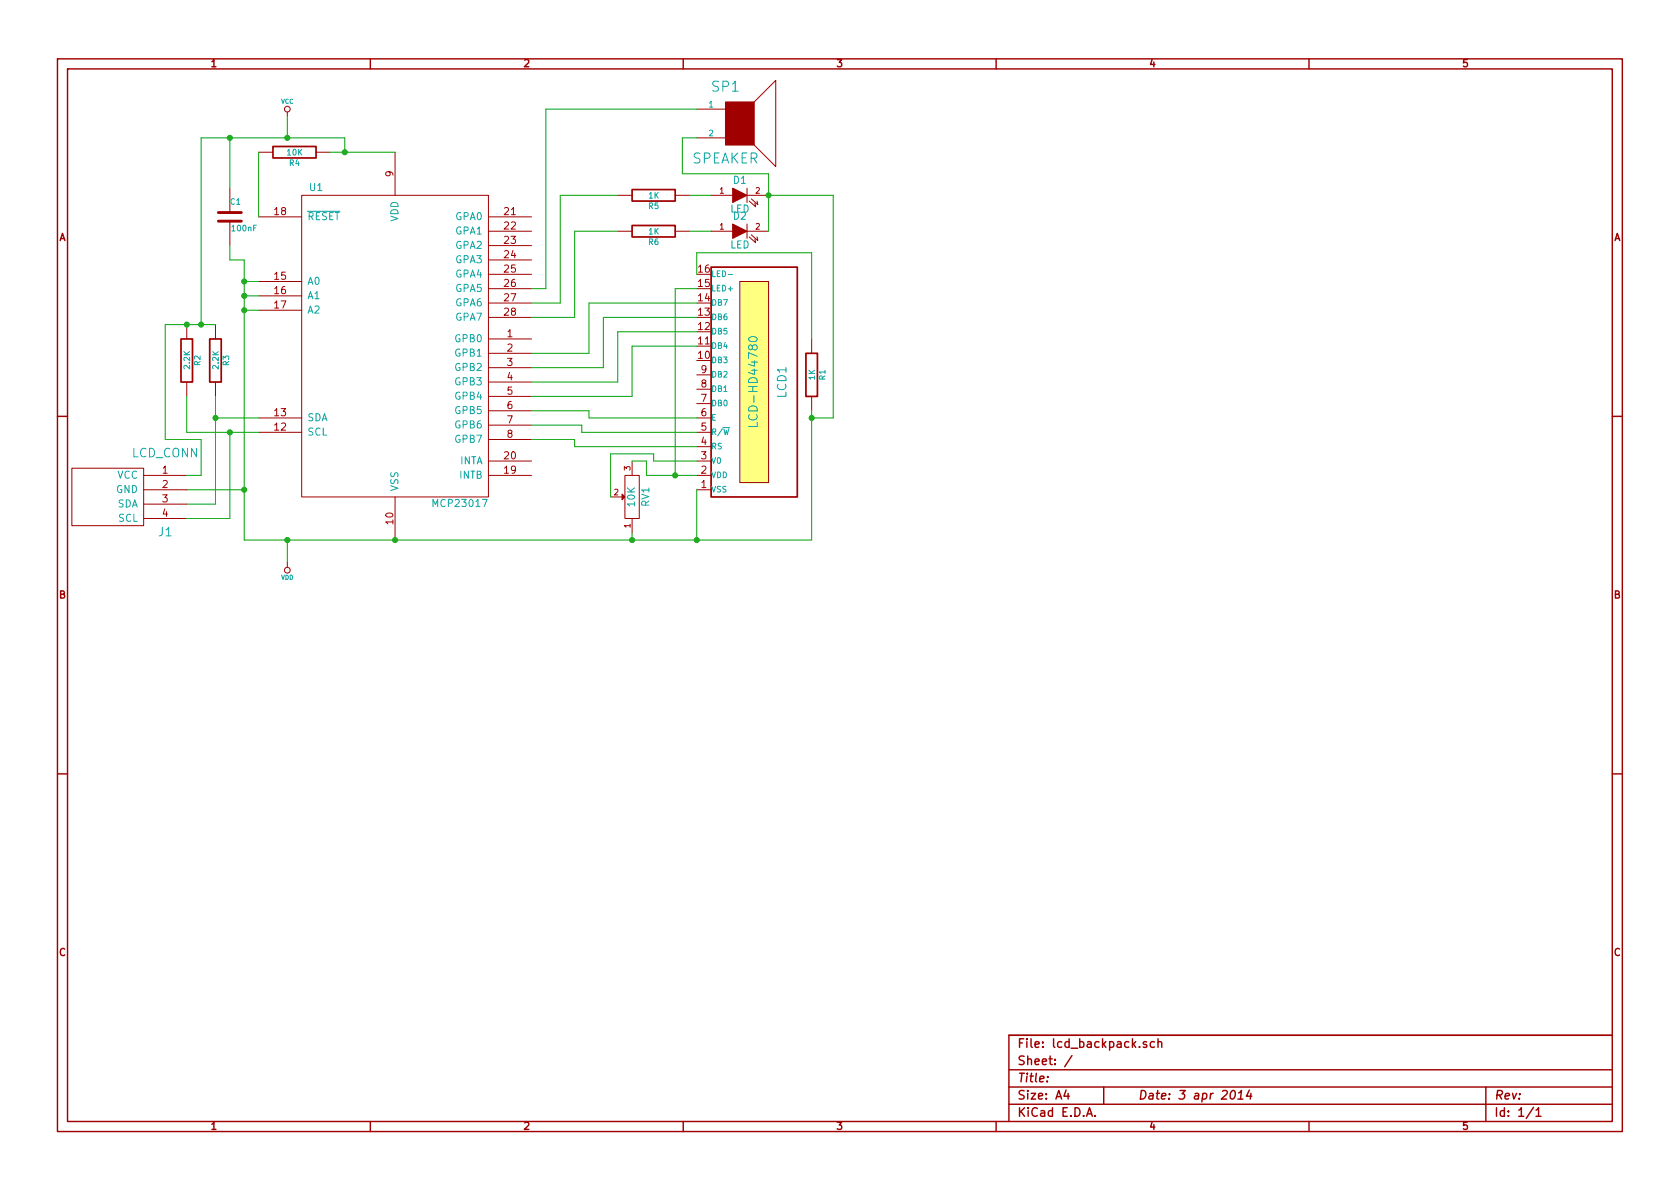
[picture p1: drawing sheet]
<svg xmlns="http://www.w3.org/2000/svg" width="297mm" height="210mm" viewBox="0 0 297 210" stroke-linecap="round" stroke-linejoin="round" font-family="sans-serif">
<g fill="none" stroke="#a00000" stroke-width=".25">
<path d="M10.2 10.4h276.6v189.7h-276.6zM11.9 12.2h273.2v186.1h-273.2zM65.5 10.4v1.8M120.8 10.4v1.8M176.1 10.4v1.8M231.4 10.4v1.8M10.2 73.6h1.7M285.1 73.6h1.7M10.2 136.8h1.7M285.1 136.8h1.7M65.5 198.3v1.8M120.8 198.3v1.8"/>
<path d="M176.1 198.3v1.8M178.4 189.2h106.7M178.4 195.3h106.7M178.4 192.2h106.7M185.2 190.4v.1M188.5 192.8l-.4 1h1M188.8 193.3v1.1M189.5 186.7l-1.3 1.9M192.1 197.4l.5-1.5 .5 1.5M192.3 197h.7M193.6 197.3v.1M195.1 192.2v3.1"/>
<path d="M202.7 184.3l-.3-.1-.3 .2 .1 .2 .5 .2v.3h-.6M204.1 184.3a.48 .48 0 0 0-.6 0v.8l.2 .1 .4-.1M204.7 184.3h.1a.36 .36 0 0 1 .6 .1v.8M204.7 183.7v1.5M217.8 193l.3-.2a.88 .88 0 0 1-.3 1.6l-.3-.3a1.19 1.19 0 0 1 .3-1.1zM218.9 194.4h.9M219 193.3l.5-.5-.2 1.6M220.9 192.8l-.5 1h.9M221.2 193.3l-.1 1.1M231.4 198.3v1.8M262.7 192.2v6.1M271.1 195.8l-1.3 2"/>
<path d="M271.6 196.3l.4-.4v1.5M271.6 197.4h.9M285.1 183.1h-106.7v15.2"/>
</g>
<g fill="none" stroke="#a00000" stroke-width=".18">
<path d="M50.8 19.8v.8M123.2 19.3h5.1M133.3 18l3.9-3.8v15.3l-3.9-3.9M40.6 33.3v4.3M40.6 39.1v4.3M45.7 38.3h7.6M45.7 26.9h2.6M53.3 34.5h33.1v53.4h-33.1zM55.9 26.9h2.5M69.8 26.9v7.6M86.4 38.3h7.6M109.2 34.5h2.6"/>
<path d="M119.4 34.5h2.5M123.2 24.4h5.1M125.7 34.5h3.8M132.1 33.3v2.5M132.1 39.6v2.6M132.1 34.5h3.8M132.5 35.6l1.1 1-.1-.7M132.8 35.2l1.2 1-.1-.6M33 57.4v2.5M38.1 57.4v2.5M45.7 49.8h7.6M45.7 52.3h7.6"/>
<path d="M45.7 54.9h7.6M86.4 59.9h7.6M86.4 40.9h7.6M86.4 43.4h7.6M86.4 46h7.6M86.4 48.5h7.6M86.4 51h7.6M86.4 53.6h7.6M86.4 56.1h7.6M109.2 40.9h2.6M119.4 40.9h2.5M125.7 40.9h3.8"/>
<path d="M130.8 49.8h5.1v35.5h-5.1zM132.1 40.9h3.8M132.5 41.9l1.1 1-.1-.6M132.8 41.5l1.2 1-.1-.6M143.5 59.9v2.6M33 67.6v2.5M38.1 67.6v2.5M45.7 76.4h7.6M45.7 73.9h7.6M86.4 62.5h7.6M86.4 65h7.6M86.4 67.6h7.6"/>
<path d="M86.4 70.1h7.6M86.4 72.6h7.6M86.4 75.2h7.6M86.4 77.7h7.6M123.2 76.4h2.5M123.2 73.9h2.5M123.2 79h2.5M123.2 71.4h2.5M123.2 68.8h2.5M123.2 66.3h2.5M143.5 70.1v2.5M12.7 82.8h12.7v10.2h-12.7z"/>
<path d="M25.4 84.1h7.6M25.4 86.6h7.6M25.4 89.1h7.6M25.4 91.7h7.6M50.8 99.3v1M69.8 87.9v7.6M86.4 81.5h7.6M86.4 84.1h7.6M107.9 87.9h2.1M110.5 84.1h2.5v7.6h-2.5zM111.8 81.5v2.6M111.8 91.7v2.5"/>
<path d="M123.2 81.5h2.5M123.2 84.1h2.5M123.2 86.6h2.5"/>
<circle cx="50.8" cy="19.3" r=".51"/>
<circle cx="50.8" cy="100.8" r=".51"/>
</g>
<path d="M54.4 37.4h5.7M128.8 48.5h.7M132.4 59.8a.98 .98 0 0 1 1.5 .1 .82 .82 0 0 1-.7 .6 .82 .82 0 0 1-.8-.3zM127.8 75.6h1.2M133.9 74.7v.7h-1.5" fill="none" stroke="#00a0a0" stroke-width=".18"/>
<path d="M48.3 25.9h7.6v2h-7.6zM111.8 33.5h7.6v2.1h-7.6zM111.8 39.9h7.6v2h-7.6zM32 59.9h2v7.7h-2zM37.1 59.9h2v7.7h-2zM125.7 47.2h15.3v40.7h-15.3zM142.5 62.5h2v7.6h-2z" fill="none" stroke="#a00000" stroke-width=".3"/>
<path d="M130.8 49.8h5.1v35.5h-5.1z" fill="#ffff80" stroke="#ffff80" stroke-width=".25"/>
<g fill="#a00000" stroke="#a00000" stroke-width=".18">
<path d="M110 87.4l.5 .5-.5 .5z"/>
<path d="M128.3 18h5v7.6h-5z"/>
<path d="M129.5 33.3l2.6 1.2-2.6 1.3z"/>
<path d="M129.5 39.6l2.6 1.3-2.6 1.3z"/>
</g>
<g fill="none" stroke="#00a000" stroke-width=".18">
<path d="M123.2 19.3h-26.7v31.7h-2.5M40.6 24.4v8.9M45.7 26.9v11.4M50.8 20.6v3.8M58.4 26.9h11.4M61 26.9v-2.5h-25.4v33M109.2 34.5h-10.1v19.1h-5.1M121.9 34.5h3.8M123.2 24.4h-2.6v6.3h15.3v10.2M135.9 34.5h11.4v39.4h-3.8M38.1 57.4h-8.9v20.3h6.4v6.4h-2.6M40.6 43.4v2.6h2.6v49.5h100.3v-22.9"/>
<path d="M43.2 49.8h2.5M43.2 54.9h2.5M43.2 52.3h2.5M109.2 40.9h-7.6v15.2h-7.6M121.9 40.9h3.8M123.2 53.6h-19.1v8.9h-10.1M123.2 56.1h-16.5v8.9h-12.7M123.2 58.7h-14v8.9h-15.2M123.2 48.5v-3.8h20.3v15.2M123.2 51h-3.8v33.1M33 70.1v6.3h12.7M38.1 73.9h7.6"/>
<path d="M38.1 70.1v19h-5.1M40.6 76.4v15.3h-7.6M94 72.6h10.1v1.3h19.1M94 75.2h8.9v1.2h20.3M94 77.7h7.6v1.3h21.6M123.2 61.2h-11.4v8.9h-17.8M33 86.6h10.2M50.8 95.5v3.8M111.8 94.2v1.3M111.8 81.5h2.5v2.6h8.9M123.2 86.6v8.9M123.2 81.5h-7.6v-1.2h-7.7v7.6"/>
</g>
<g fill="#00a000" stroke="#00a000" stroke-width=".25">
<circle cx="123.2" cy="95.5" r=".41"/>
<circle cx="111.8" cy="95.5" r=".41"/>
<circle cx="119.4" cy="84.1" r=".41"/>
<circle cx="43.2" cy="52.3" r=".41"/>
<circle cx="69.8" cy="95.5" r=".41"/>
<circle cx="43.2" cy="54.9" r=".41"/>
<circle cx="61" cy="26.9" r=".41"/>
<circle cx="35.6" cy="57.4" r=".41"/>
<circle cx="40.6" cy="24.4" r=".41"/>
<circle cx="43.2" cy="49.8" r=".41"/>
<circle cx="50.8" cy="24.4" r=".41"/>
<circle cx="50.8" cy="95.5" r=".41"/>
<circle cx="135.9" cy="34.5" r=".41"/>
<circle cx="143.5" cy="73.9" r=".41"/>
<circle cx="43.2" cy="86.6" r=".41"/>
<circle cx="33" cy="57.4" r=".41"/>
<circle cx="38.1" cy="73.9" r=".41"/>
<circle cx="40.6" cy="76.4" r=".41"/>
</g>
<path d="M38.6 39.1h4.1M38.6 37.6h4.1" fill="none" stroke="#a00000" stroke-width=".51"/>
<g font-size="2.5" fill="#00a0a0">
<text x="125.9" y="16.3">SP1</text>
<text x="122.3" y="29">SPEAKER</text>
</g>
<g font-size="2.1" fill="#00a0a0">
<text x="139.1" y="70.3" transform="rotate(-90 139.1 70.3)">LCD1</text>
<text x="134" y="74.5" transform="rotate(-90 134 74.5)">LCD-HD44780</text>
<text x="23.3" y="80.9">LCD_CONN</text>
<text x="28" y="94.9">J1</text>
</g>
<g font-size="2.1" fill="#a00000">
<text x="179.9" y="185.4">File: lcd_backpack.sch</text>
<text x="179.9" y="191.5">Title:</text>
<text x="179.9" y="188.4">Sheet: /</text>
<text x="179.9" y="197.6">KiCad E.D.A.</text>
<text x="179.9" y="194.5">Size: A4</text>
<text x="201.2" y="194.5">Date: 3 apr 2014</text>
<text x="264.2" y="194.5">Rev:</text>
<text x="264.2" y="197.6">Id: 1/1</text>
</g>
<g font-size="1.8" fill="#a00000">
<text x="37.3" y="11.9">1</text>
<text x="92.7" y="11.9">2</text>
<text x="148" y="11.9">3</text>
<text x="203.3" y="11.9">4</text>
<text x="258.6" y="11.9">5</text>
<text x="69.6" y="31.2" transform="rotate(-90 69.6 31.2)">9</text>
<text x="48.6" y="38.1">18</text>
<text x="89.2" y="38.1">21</text>
<text x="89.2" y="40.6">22</text>
<text x="10.4" y="42.7">A</text>
<text x="89.2" y="43.2">23</text>
<text x="89.2" y="45.7">24</text>
<text x="285.3" y="42.7">A</text>
<text x="48.6" y="49.5">15</text>
<text x="48.6" y="52.1">16</text>
<text x="89.2" y="48.3">25</text>
<text x="89.2" y="50.8">26</text>
<text x="89.2" y="53.3">27</text>
<text x="123.5" y="53.3">14</text>
<text x="123.5" y="50.8">15</text>
<text x="123.5" y="48.3">16</text>
<text x="48.6" y="54.6">17</text>
<text x="89.2" y="55.9">28</text>
<text x="89.7" y="59.7">1</text>
<text x="123.5" y="58.4">12</text>
<text x="123.5" y="55.9">13</text>
<text x="89.7" y="62.2">2</text>
<text x="89.7" y="64.8">3</text>
<text x="123.5" y="63.5">10</text>
<text x="123.5" y="61">11</text>
<text x="89.7" y="67.3">4</text>
<text x="89.7" y="69.8">5</text>
<text x="124" y="71.1">7</text>
<text x="124" y="68.6">8</text>
<text x="124" y="66">9</text>
<text x="48.6" y="76.2">12</text>
<text x="48.6" y="73.7">13</text>
<text x="89.7" y="72.4">6</text>
<text x="89.7" y="74.9">7</text>
<text x="89.7" y="77.5">8</text>
<text x="124" y="76.2">5</text>
<text x="124" y="73.7">6</text>
<text x="28.7" y="83.8">1</text>
<text x="89.2" y="81.3">20</text>
<text x="89.2" y="83.8">19</text>
<text x="124" y="83.8">2</text>
<text x="124" y="81.3">3</text>
<text x="124" y="78.7">4</text>
<text x="28.7" y="86.4">2</text>
<text x="28.7" y="88.9">3</text>
<text x="124" y="86.4">1</text>
<text x="28.7" y="91.4">4</text>
<text x="69.6" y="92.7" transform="rotate(-90 69.6 92.7)">10</text>
<text x="10.4" y="105.9">B</text>
<text x="285.3" y="105.9">B</text>
<text x="10.4" y="169.1">C</text>
<text x="285.3" y="169.1">C</text>
<text x="37.3" y="199.8">1</text>
<text x="92.7" y="199.8">2</text>
<text x="148" y="199.8">3</text>
<text x="203.3" y="199.8">4</text>
<text x="258.6" y="199.8">5</text>
</g>
<g font-size="1.8" fill="#00a0a0">
<text x="54.8" y="33.8">U1</text>
<text x="129.7" y="32.6">D1</text>
<text x="54.4" y="39">RESET</text>
<text x="70.5" y="39.3" transform="rotate(-90 70.5 39.3)">VDD</text>
<text x="80.5" y="39">GPA0</text>
<text x="80.5" y="41.5">GPA1</text>
<text x="129.1" y="37.6">LED</text>
<text x="129.7" y="38.9">D2</text>
<text x="80.5" y="44.1">GPA2</text>
<text x="80.5" y="46.6">GPA3</text>
<text x="129.1" y="44">LED</text>
<text x="54.4" y="50.4">A0</text>
<text x="54.4" y="53">A1</text>
<text x="80.5" y="49.1">GPA4</text>
<text x="80.5" y="51.7">GPA5</text>
<text x="54.4" y="55.5">A2</text>
<text x="80.5" y="54.2">GPA6</text>
<text x="80.5" y="56.8">GPA7</text>
<text x="80.5" y="60.6">GPB0</text>
<text x="80.5" y="63.1">GPB1</text>
<text x="80.5" y="65.7">GPB2</text>
<text x="80.5" y="68.2">GPB3</text>
<text x="80.5" y="70.7">GPB4</text>
<text x="54.4" y="77.1">SCL</text>
<text x="54.4" y="74.5">SDA</text>
<text x="80.5" y="73.3">GPB5</text>
<text x="80.5" y="75.8">GPB6</text>
<text x="80.5" y="78.4">GPB7</text>
<text x="81.2" y="82.2">INTA</text>
<text x="20.4" y="87.2">GND</text>
<text x="20.7" y="84.7">VCC</text>
<text x="20.7" y="89.8">SDA</text>
<text x="70.5" y="86.9" transform="rotate(-90 70.5 86.9)">VSS</text>
<text x="76.9" y="89.7">MCP23017</text>
<text x="81.2" y="84.7">INTB</text>
<text x="112.3" y="89.5" transform="rotate(-90 112.3 89.5)">10K</text>
<text x="114.9" y="89.6" transform="rotate(-90 114.9 89.6)">RV1</text>
<text x="20.9" y="92.3">SCL</text>
</g>
<g font-size="1.4" fill="#00a0a0">
<text x="125.3" y="19">1</text>
<text x="50.8" y="27.5">10K</text>
<text x="51.2" y="29.4">R4</text>
<text x="125.3" y="24.1">2</text>
<text x="114.7" y="35.1">1K</text>
<text x="40.7" y="36.2">C1</text>
<text x="41.1" y="40.9">100nF</text>
<text x="114.7" y="37">R5</text>
<text x="114.7" y="41.5">1K</text>
<text x="114.7" y="43.4">R6</text>
<text x="125.8" y="51.6">LED+</text>
<text x="125.8" y="49">LED-</text>
<text x="125.8" y="59.2">DB5</text>
<text x="125.8" y="56.6">DB6</text>
<text x="125.8" y="54.1">DB7</text>
<text x="33.6" y="65.2" transform="rotate(-90 33.6 65.2)">2.2K</text>
<text x="35.5" y="64.6" transform="rotate(-90 35.5 64.6)">R2</text>
<text x="38.7" y="65.2" transform="rotate(-90 38.7 65.2)">2.2K</text>
<text x="40.6" y="64.6" transform="rotate(-90 40.6 64.6)">R3</text>
<text x="125.8" y="64.3">DB3</text>
<text x="125.8" y="61.7">DB4</text>
<text x="125.8" y="71.9">DB0</text>
<text x="125.8" y="69.3">DB1</text>
<text x="125.8" y="66.8">DB2</text>
<text x="144.1" y="67.2" transform="rotate(-90 144.1 67.2)">1K</text>
<text x="146" y="67.2" transform="rotate(-90 146 67.2)">R1</text>
<text x="125.8" y="77">R/W</text>
<text x="125.8" y="74.4">E</text>
<text x="125.8" y="82">V0</text>
<text x="125.8" y="79.5">RS</text>
<text x="125.8" y="87.1">VSS</text>
<text x="125.8" y="84.6">VDD</text>
</g>
<g font-size="1.4" fill="#a00000">
<text x="127.3" y="34.3">1</text>
<text x="133.6" y="34.3">2</text>
<text x="127.3" y="40.6">1</text>
<text x="133.6" y="40.6">2</text>
<text x="111.5" y="83.2" transform="rotate(-90 111.5 83.2)">3</text>
<text x="108.6" y="87.6">2</text>
<text x="111.5" y="93.3" transform="rotate(-90 111.5 93.3)">1</text>
</g>
<g font-size="1.1" fill="#00a0a0">
<text x="49.7" y="18.4">VCC</text>
<text x="49.7" y="102.5">VDD</text>
</g>
</svg>
